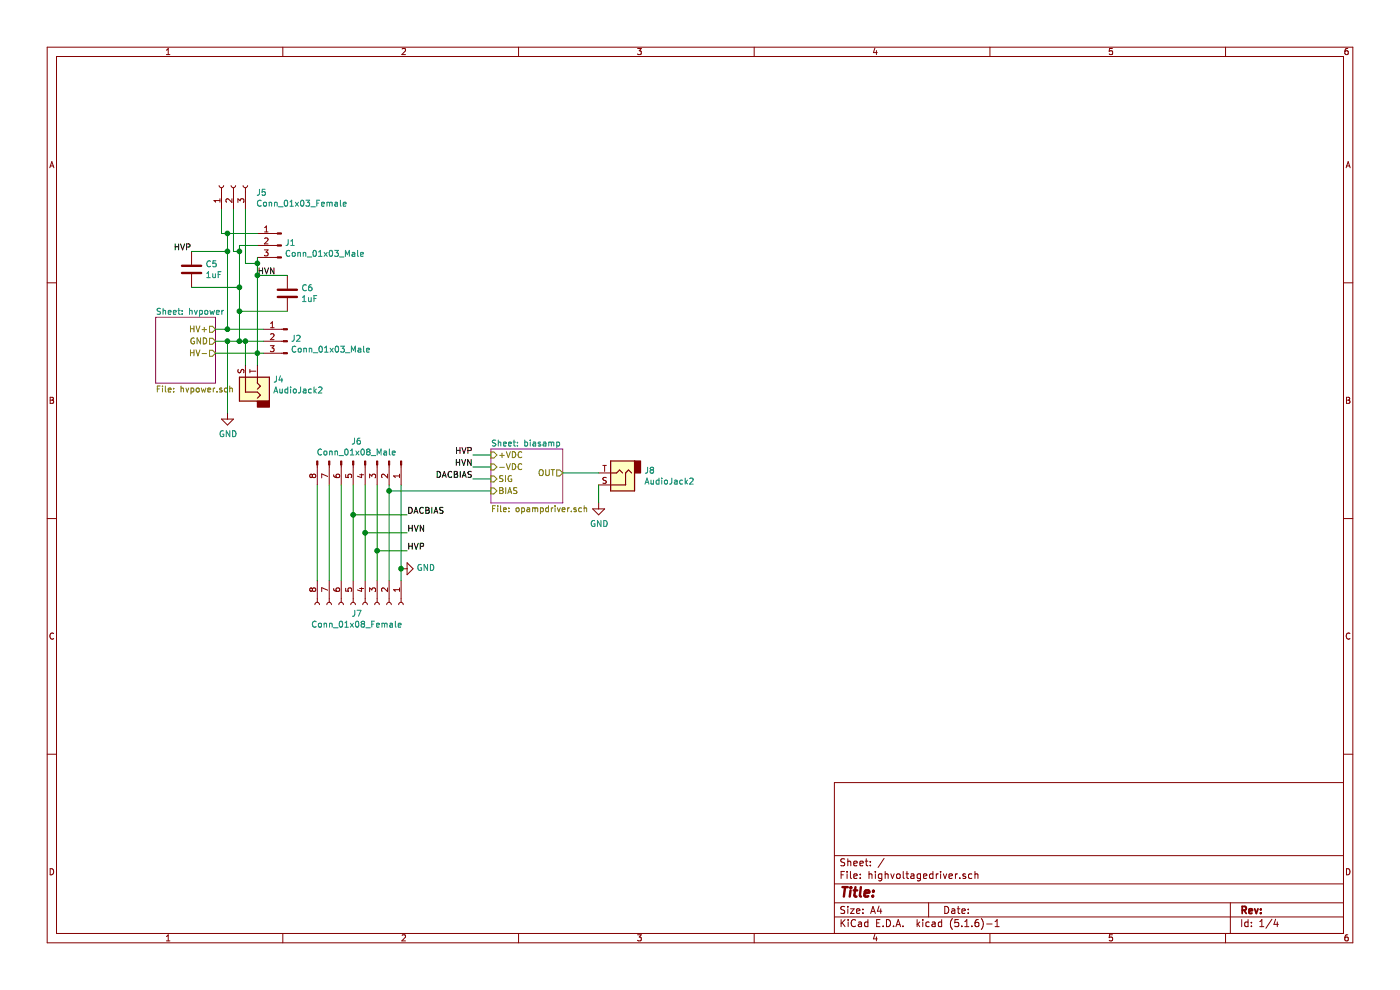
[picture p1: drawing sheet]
EESchema Schematic File Version 4
EELAYER 30 0
EELAYER END
$Descr A4 11693 8268
encoding utf-8
Sheet 1 4
Title ""
Date ""
Rev ""
Comp ""
Comment1 ""
Comment2 ""
Comment3 ""
Comment4 ""
$EndDescr
$Sheet
S 1300 2650 500  550 
U 5F6CE680
F0 "hvpower" 50
F1 "hvpower.sch" 50
F2 "HV+" O R 1800 2750 50 
F3 "HV-" O R 1800 2950 50 
F4 "GND" O R 1800 2850 50 
$EndSheet
$Comp
L Connector:Conn_01x03_Male J2
U 1 1
P 2400 2850
F 0 "J2" H 2372 2874 50  0000 R CNN
F 1 "Conn_01x03_Male" H 2372 2783 50  0000 R CNN
F 2 "Connector_PinHeader_2.54mm:PinHeader_1x03_P2.54mm_Vertical" H 2400 2850 50  0001 C CNN
F 3 "~" H 2400 2850 50  0001 C CNN
	1    2400 2850
	-1   0    0    -1  
$EndComp
$Comp
L Connector:Conn_01x03_Male J1
U 1 1
P 2350 2050
F 0 "J1" H 2322 2074 50  0000 R CNN
F 1 "Conn_01x03_Male" H 2322 1983 50  0000 R CNN
F 2 "Connector_PinHeader_2.54mm:PinHeader_1x03_P2.54mm_Vertical" H 2350 2050 50  0001 C CNN
F 3 "~" H 2350 2050 50  0001 C CNN
	1    2350 2050
	-1   0    0    -1  
$EndComp
Wire Wire Line
	1800 2750 1900 2750
Wire Wire Line
	1800 2850 1900 2850
Wire Wire Line
	1800 2950 2150 2950
Wire Wire Line
	1900 2750 1900 2100
Wire Wire Line
	1900 1950 2150 1950
Connection ~ 1900 2750
Wire Wire Line
	1900 2750 2200 2750
Wire Wire Line
	2000 2850 2000 2600
Wire Wire Line
	2000 2050 2150 2050
Connection ~ 2000 2850
Wire Wire Line
	2000 2850 2050 2850
Wire Wire Line
	2150 2950 2150 2300
Connection ~ 2150 2950
Wire Wire Line
	2150 2950 2200 2950
$Comp
L Device:C C5
U 1 1
P 1600 2250
F 0 "C5" H 1715 2296 50  0000 L CNN
F 1 "1uF" H 1715 2205 50  0000 L CNN
F 2 "Capacitor_SMD:C_0805_2012Metric_Pad1.15x1.40mm_HandSolder" H 1638 2100 50  0001 C CNN
F 3 "~" H 1600 2250 50  0001 C CNN
	1    1600 2250
	1    0    0    -1  
$EndComp
$Comp
L Device:C C6
U 1 1
P 2400 2450
F 0 "C6" H 2515 2496 50  0000 L CNN
F 1 "1uF" H 2515 2405 50  0000 L CNN
F 2 "Capacitor_SMD:C_0805_2012Metric_Pad1.15x1.40mm_HandSolder" H 2438 2300 50  0001 C CNN
F 3 "~" H 2400 2450 50  0001 C CNN
	1    2400 2450
	1    0    0    -1  
$EndComp
Wire Wire Line
	2400 2300 2150 2300
Connection ~ 2150 2300
Wire Wire Line
	2150 2300 2150 2200
Connection ~ 2000 2600
Wire Wire Line
	2000 2600 2000 2400
Wire Wire Line
	2000 2600 2400 2600
Wire Wire Line
	1600 2100 1900 2100
Connection ~ 1900 2100
Wire Wire Line
	1900 2100 1900 1950
Wire Wire Line
	1600 2400 2000 2400
Connection ~ 2000 2400
Wire Wire Line
	2000 2400 2000 2100
$Comp
L Connector:AudioJack2 J4
U 1 1
P 2150 3250
F 0 "J4" V 2228 3120 50  0000 R CNN
F 1 "AudioJack2" V 2137 3120 50  0000 R CNN
F 2 "Connector_Audio:Jack_3.5mm_CUI_SJ-3523-SMT_Horizontal" H 2150 3250 50  0001 C CNN
F 3 "~" H 2150 3250 50  0001 C CNN
	1    2150 3250
	0    -1   -1   0   
$EndComp
Wire Wire Line
	2050 3050 2050 2850
Connection ~ 2050 2850
Wire Wire Line
	2050 2850 2200 2850
Wire Wire Line
	2150 3050 2150 2950
$Comp
L Connector:Conn_01x03_Female J5
U 1 1
P 1950 1550
F 0 "J5" V 1888 1362 50  0000 R CNN
F 1 "Conn_01x03_Female" V 1797 1362 50  0000 R CNN
F 2 "Connector_PinSocket_2.54mm:PinSocket_1x03_P2.54mm_Vertical" H 1950 1550 50  0001 C CNN
F 3 "~" H 1950 1550 50  0001 C CNN
	1    1950 1550
	0    -1   -1   0   
$EndComp
Wire Wire Line
	1850 1750 1850 1950
Wire Wire Line
	1850 1950 1900 1950
Connection ~ 1900 1950
Wire Wire Line
	1950 1750 1950 2100
Wire Wire Line
	1950 2100 2000 2100
Connection ~ 2000 2100
Wire Wire Line
	2000 2100 2000 2050
Wire Wire Line
	2050 1750 2050 2200
Wire Wire Line
	2050 2200 2150 2200
Connection ~ 2150 2200
Wire Wire Line
	2150 2200 2150 2150
$Comp
L Connector:Conn_01x08_Female J7
U 1 1
P 3050 5050
F 0 "J7" V 3123 4980 50  0000 C CNN
F 1 "Conn_01x08_Female" V 3214 4980 50  0000 C CNN
F 2 "Connector_PinHeader_2.54mm:PinHeader_1x08_P2.54mm_Vertical" H 3050 5050 50  0001 C CNN
F 3 "~" H 3050 5050 50  0001 C CNN
	1    3050 5050
	0    1    1    0   
$EndComp
$Comp
L Connector:Conn_01x08_Male J6
U 1 1
P 3050 3850
F 0 "J6" V 2885 3778 50  0000 C CNN
F 1 "Conn_01x08_Male" V 2976 3778 50  0000 C CNN
F 2 "Connector_PinHeader_2.54mm:PinHeader_1x08_P2.54mm_Vertical" H 3050 3850 50  0001 C CNN
F 3 "~" H 3050 3850 50  0001 C CNN
	1    3050 3850
	0    1    1    0   
$EndComp
$Comp
L power:GND #PWR0102
U 1 1
P 3350 4750
F 0 "#PWR0102" H 3350 4500 50  0001 C CNN
F 1 "GND" V 3355 4622 50  0000 R CNN
F 2 "" H 3350 4750 50  0001 C CNN
F 3 "" H 3350 4750 50  0001 C CNN
	1    3350 4750
	0    -1   -1   0   
$EndComp
Wire Wire Line
	3350 4850 3350 4750
Connection ~ 3350 4750
Wire Wire Line
	3350 4750 3350 4050
Text Label 1600 2100 2    50   ~ 0
HVP
Text Label 2150 2300 0    50   ~ 0
HVN
Wire Wire Line
	3250 4850 3250 4100
Wire Wire Line
	3150 4850 3150 4600
Text Label 3400 4600 0    50   ~ 0
HVP
Wire Wire Line
	3400 4600 3150 4600
Connection ~ 3150 4600
Wire Wire Line
	3150 4600 3150 4050
Text Label 3400 4450 0    50   ~ 0
HVN
Wire Wire Line
	3050 4850 3050 4450
Wire Wire Line
	3400 4450 3050 4450
Connection ~ 3050 4450
Wire Wire Line
	3050 4450 3050 4050
Wire Wire Line
	2950 4850 2950 4300
Wire Wire Line
	2850 4850 2850 4050
Wire Wire Line
	2750 4850 2750 4050
Wire Wire Line
	2650 4850 2650 4050
Text Label 3400 4300 0    50   ~ 0
DACBIAS
Wire Wire Line
	3400 4300 2950 4300
Connection ~ 2950 4300
Wire Wire Line
	2950 4300 2950 4050
$Sheet
S 4100 3750 600  450 
U 5F7C744F
F0 "biasamp" 50
F1 "opampdriver.sch" 50
F2 "+VDC" I L 4100 3800 50 
F3 "-VDC" I L 4100 3900 50 
F4 "BIAS" I L 4100 4100 50 
F5 "OUT" O R 4700 3950 50 
F6 "SIG" I L 4100 4000 50 
$EndSheet
Text Label 3950 3900 2    50   ~ 0
HVN
Text Label 3950 3800 2    50   ~ 0
HVP
Text Label 3950 4000 2    50   ~ 0
DACBIAS
Wire Wire Line
	3950 3800 4100 3800
Wire Wire Line
	3950 3900 4100 3900
Wire Wire Line
	3950 4000 4100 4000
Wire Wire Line
	4100 4100 3250 4100
Connection ~ 3250 4100
Wire Wire Line
	3250 4100 3250 4050
$Comp
L Connector:AudioJack2 J8
U 1 1
P 5200 3950
F 0 "J8" H 5020 3933 50  0000 R CNN
F 1 "AudioJack2" H 5020 4024 50  0000 R CNN
F 2 "Connector_Audio:Jack_3.5mm_CUI_SJ-3523-SMT_Horizontal" H 5200 3950 50  0001 C CNN
F 3 "~" H 5200 3950 50  0001 C CNN
	1    5200 3950
	-1   0    0    1   
$EndComp
Wire Wire Line
	4700 3950 5000 3950
$Comp
L power:GND #PWR0103
U 1 1
P 1900 3450
F 0 "#PWR0103" H 1900 3200 50  0001 C CNN
F 1 "GND" H 1905 3277 50  0000 C CNN
F 2 "" H 1900 3450 50  0001 C CNN
F 3 "" H 1900 3450 50  0001 C CNN
	1    1900 3450
	1    0    0    -1  
$EndComp
Wire Wire Line
	1900 3450 1900 2850
Connection ~ 1900 2850
Wire Wire Line
	1900 2850 2000 2850
$Comp
L power:GND #PWR0104
U 1 1
P 5000 4200
F 0 "#PWR0104" H 5000 3950 50  0001 C CNN
F 1 "GND" H 5005 4027 50  0000 C CNN
F 2 "" H 5000 4200 50  0001 C CNN
F 3 "" H 5000 4200 50  0001 C CNN
	1    5000 4200
	1    0    0    -1  
$EndComp
Wire Wire Line
	5000 4200 5000 4050
$EndSCHEMATC
